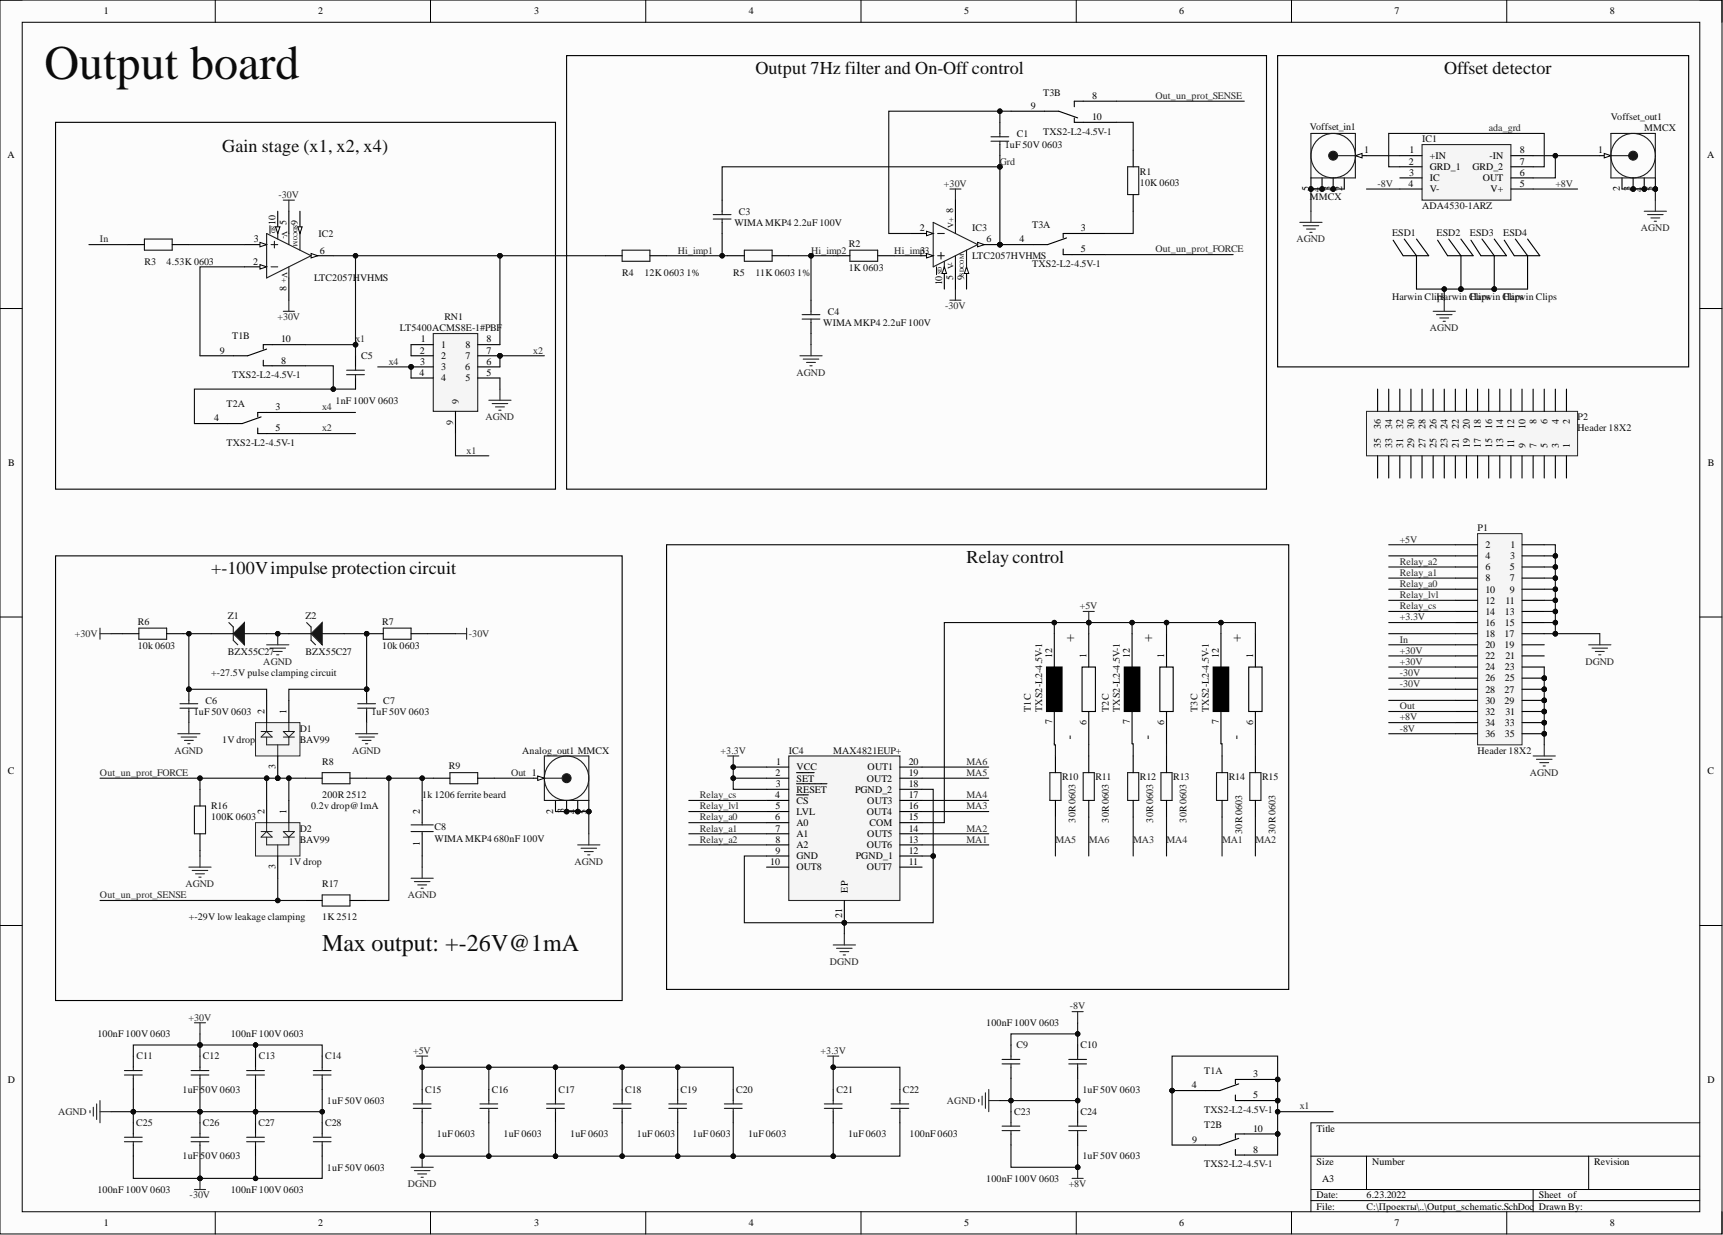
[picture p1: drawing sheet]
# Altium project Output board.PrjPcb
1 sheet, 65 parts. Net scope: global (net labels, ports and power ports of the same name join across sheets).
Board file: Output_PCB.PcbDoc

## Sheet Output_schematic.SchDoc
size A3

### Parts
Analog_out1  MMCX  [MMCX2.54-V5]
C1  1uF 50V 0603  [CAP 0603]
C3  WIMA MKP4 2.2uF 100V  [90g WIMA MKP4 2.2uF 100V]
C4  WIMA MKP4 2.2uF 100V  [90g WIMA MKP4 2.2uF 100V]
C5  1nF 100V 0603  [CAP 0603]
C6  1uF 50V 0603  [CAP 0603]
C7  1uF 50V 0603  [CAP 0603]
C8  WIMA MKP4 680nF 100V  [MKP4F036804F00KSSD]
C9  100nF 100V 0603  [CAP 0603]
C10  1uF 50V 0603  [CAP 0603]
C11  100nF 100V 0603  [CAP 0603]
C12  1uF 50V 0603  [CAP 0603]
C13  100nF 100V 0603  [CAP 0603]
C14  1uF 50V 0603  [CAP 0603]
C15  1uF 0603  [CAP 0603]
C16  1uF 0603  [CAP 0603]
C17  1uF 0603  [CAP 0603]
C18  1uF 0603  [CAP 0603]
C19  1uF 0603  [CAP 0603]
C20  1uF 0603  [CAP 0603]
C21  1uF 0603  [CAP 0603]
C22  100nF 0603  [CAP 0603]
C23  100nF 100V 0603  [CAP 0603]
C24  1uF 50V 0603  [CAP 0603]
C25  100nF 100V 0603  [CAP 0603]
C26  1uF 50V 0603  [CAP 0603]
C27  100nF 100V 0603  [CAP 0603]
C28  1uF 50V 0603  [CAP 0603]
D1  BAV99  [INF-SOT23_N]
D2  BAV99  [INF-SOT23_N]
ESD1  Harwin Clips  [HARWIN - S0981-46R - CLIP]
ESD2  Harwin Clips  [HARWIN - S0981-46R - CLIP]
ESD3  Harwin Clips  [HARWIN - S0981-46R - CLIP]
ESD4  Harwin Clips  [HARWIN - S0981-46R - CLIP]
IC1  ADA4530-1ARZ  [SOIC127P600X175-8N]
IC2  LTC2057HVHMS  [LT-MS-10_M]
IC3  LTC2057HVHMS  [LT-MS-10_M]
IC4  MAX4821EUP+  [SOP65P638X110-21N]
P1  Header 18X2  [HDR2X18]
P2  Header 18X2  [HDR2X18]
R1  10K 0603  [1608[0603]]
R2  1K 0603  [1608[0603]]
R3  4.53K 0603  [1608[0603]]
R4  12K 0603 1%  [1608[0603]]
R5  11K 0603 1%  [1608[0603]]
R6  10k 0603  [1608[0603]]
R7  10k 0603  [1608[0603]]
R8  200R 2512  [CRCW2512]
R9  1k 1206 ferrite beard  [Yageo HV 1206]
R10  30R 0603  [1608[0603]]
R11  30R 0603  [1608[0603]]
R12  30R 0603  [1608[0603]]
R13  30R 0603  [1608[0603]]
R14  30R 0603  [1608[0603]]
R15  30R 0603  [1608[0603]]
R16  100K 0603  [1608[0603]_RES]
R17  1K 2512  [CRCW2512]
RN1  LT5400ACMS8E-1#PBF  [SOP65P490X110-9N]
T1  TXS2-L2-4.5V-1  [TXS2-L2-4.5V-1]  (parts A,B,C of 3)
T2  TXS2-L2-4.5V-1  [TXS2-L2-4.5V-1]  (parts A,B,C of 3)
T3  TXS2-L2-4.5V-1  [TXS2-L2-4.5V-1]  (parts A,B,C of 3)
Voffset_in1  MMCX  [MMCX2.54-V5]
Voffset_out1  MMCX  [MMCX2.54-V5]
Z1  BZX55C27  [DO-35]
Z2  BZX55C27  [DO-35]

### Blocks framed on the sheet
Output 7Hz filter and On-Off control: C1 C3 C4 IC3 R1 R2 R4 R5 T3
Offset detector: ESD1-ESD4 IC1 Voffset_in1 Voffset_out1
Gain stage (x1, x2, x4): C5 IC2 R3 RN1 T1 T2
Relay control: IC4 R10-R15 T1-T3
Max output: +-26V@1mA: Analog_out1 C6-C8 D1 D2 R6-R9 R16 R17 Z1 Z2

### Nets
+3.3V: C21.1 C22.1 IC4.1(VCC) IC4.2(~{SET}) IC4.3(~{RESET}) P1.16
+5V: C15.1 C16.1 C17.1 C18.1 C19.1 C20.1 IC4.15(COM) P1.2 T1.1 T1.12 T2.1 T2.12 T3.1 T3.12
+8V: C23.2 C24.2 IC1.5(V+) P1.34
+30V: C11.1 C12.1 C13.1 C14.1 IC2.8(V+) IC3.8(V+) P1.22 P1.24 R6.1(A)
-8V: C9.1 C10.1 IC1.4(V-) P1.36
-30V: C25.2 C26.2 C27.2 C28.2 IC2.5(V-) IC3.5(V-) P1.26 P1.28 R7.2
AGND: Analog_out1.2(GND) Analog_out1.3(GND) Analog_out1.4(GND) Analog_out1.5(GND) C4.2 C6.2 C7.2 C8.1 C9.2 C10.2 C11.2 C12.2 C13.2 C14.2 C23.1 C24.1 C25.1 C26.1 C27.1 C28.1 ESD1.1 ESD2.1 ESD3.1 ESD4.1 P1.23 P1.25 P1.27 P1.29 P1.31 P1.33 P1.35 R16.2 RN1.5 Voffset_in1.2(GND) Voffset_in1.3(GND) Voffset_in1.4(GND) Voffset_in1.5(GND) Voffset_out1.2(GND) Voffset_out1.3(GND) Voffset_out1.4(GND) Voffset_out1.5(GND) Z1.1(A) Z2.2(K)
DGND: C15.2 C16.2 C17.2 C18.2 C19.2 C20.2 C21.2 C22.2 IC4.9(GND) IC4.12(PGND_1) IC4.18(PGND_2) IC4.21(EP) P1.1 P1.3 P1.5 P1.7 P1.9 P1.11 P1.13 P1.15 P1.17
ada_grd: IC1.2(GRD_1) IC1.7(GRD_2)
Grd: C1.2 C3.1 IC3.6(OUT) T3.4
Hi_imp1: C3.2 R4.1(A) R5.2
Hi_imp2: C4.1 R2.1(A) R5.1(A)
Hi_imp3: IC3.3(IN+) R2.2
In: P1.20 R3.2
MA1: IC4.13(OUT6) R14.2
MA2: IC4.14(OUT5) R15.2
MA3: IC4.16(OUT4) R12.2
MA4: IC4.17(OUT3) R13.2
MA5: IC4.19(OUT2) R10.2
MA6: IC4.20(OUT1) R11.2
Out: Analog_out1.1(Signal) P1.32 R9.2
Out_un_prot_FORCE: D1.3(C) D2.1(A1) D2.2(K2) R8.2 R16.1(A) T3.5
Out_un_prot_SENSE: D2.3(C) R17.2 T3.8
Relay_a0: IC4.6(A0) P1.10
Relay_a1: IC4.7(A1) P1.8
Relay_a2: IC4.8(A2) P1.6
Relay_cs: IC4.4(~{CS}) P1.14
Relay_lvl: IC4.5(LVL) P1.12
x1: C5.1 IC2.6(OUT) R4.2 RN1.8 RN1.9 T1.3 T1.4 T1.5 T1.10 T2.8 T2.9 T2.10
x2: RN1.6 RN1.7 T2.5
x4: RN1.3 RN1.4 T2.3
NetC1_1: C1.1 IC3.2(IN-) T3.9
NetC5_2: C5.2 T1.8 T2.4
NetC6_1: C6.1 D1.2(K2) R6.2 Z1.2(K)
NetC7_1: C7.1 D1.1(A1) R7.1(A) Z2.1(A)
NetC8_2: C8.2 R8.1(A) R9.1(A) R17.1(A)
NetIC1_1: IC1.1(+IN) Voffset_in1.1(Signal)
NetIC1_6: IC1.6(OUT) IC1.8(-IN) Voffset_out1.1(Signal)
NetIC2_2: IC2.2(IN-) T1.9
NetIC2_3: IC2.3(IN+) R3.1(A)
NetR1_1: R1.1(A) T3.3
NetR1_2: R1.2 T3.10
NetR10_1: R10.1(A) T1.7
NetR11_1: R11.1(A) T1.6
NetR12_1: R12.1(A) T2.7
NetR13_1: R13.1(A) T2.6
NetR14_1: R14.1(A) T3.7
NetR15_1: R15.1(A) T3.6
NetRN1_1: RN1.1 RN1.2

Not connected (* = marked no-connect by the designer): IC1 3(IC); IC2 9(SDCOM) 10(~{SD}); IC3 9(SDCOM) 10(~{SD}); IC4 10(OUT8) 11(OUT7); P1 4 18 19 21 30; P2 1 2 3 4 5 6 7 8 9 10 11 12 13 14 15 16 17 18 19 20 21 22 23 24 25 26 27 28 29 30 31 32 33 34 35 36

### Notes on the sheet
- Output board
- +-100V impulse protection circuit
- +-27.5V pulse clamping circuit
- (near D1) 1V drop
- 0.2v drop@1mA
- (near D2) 1V drop
- (near R17) +-29V low leakage clamping
